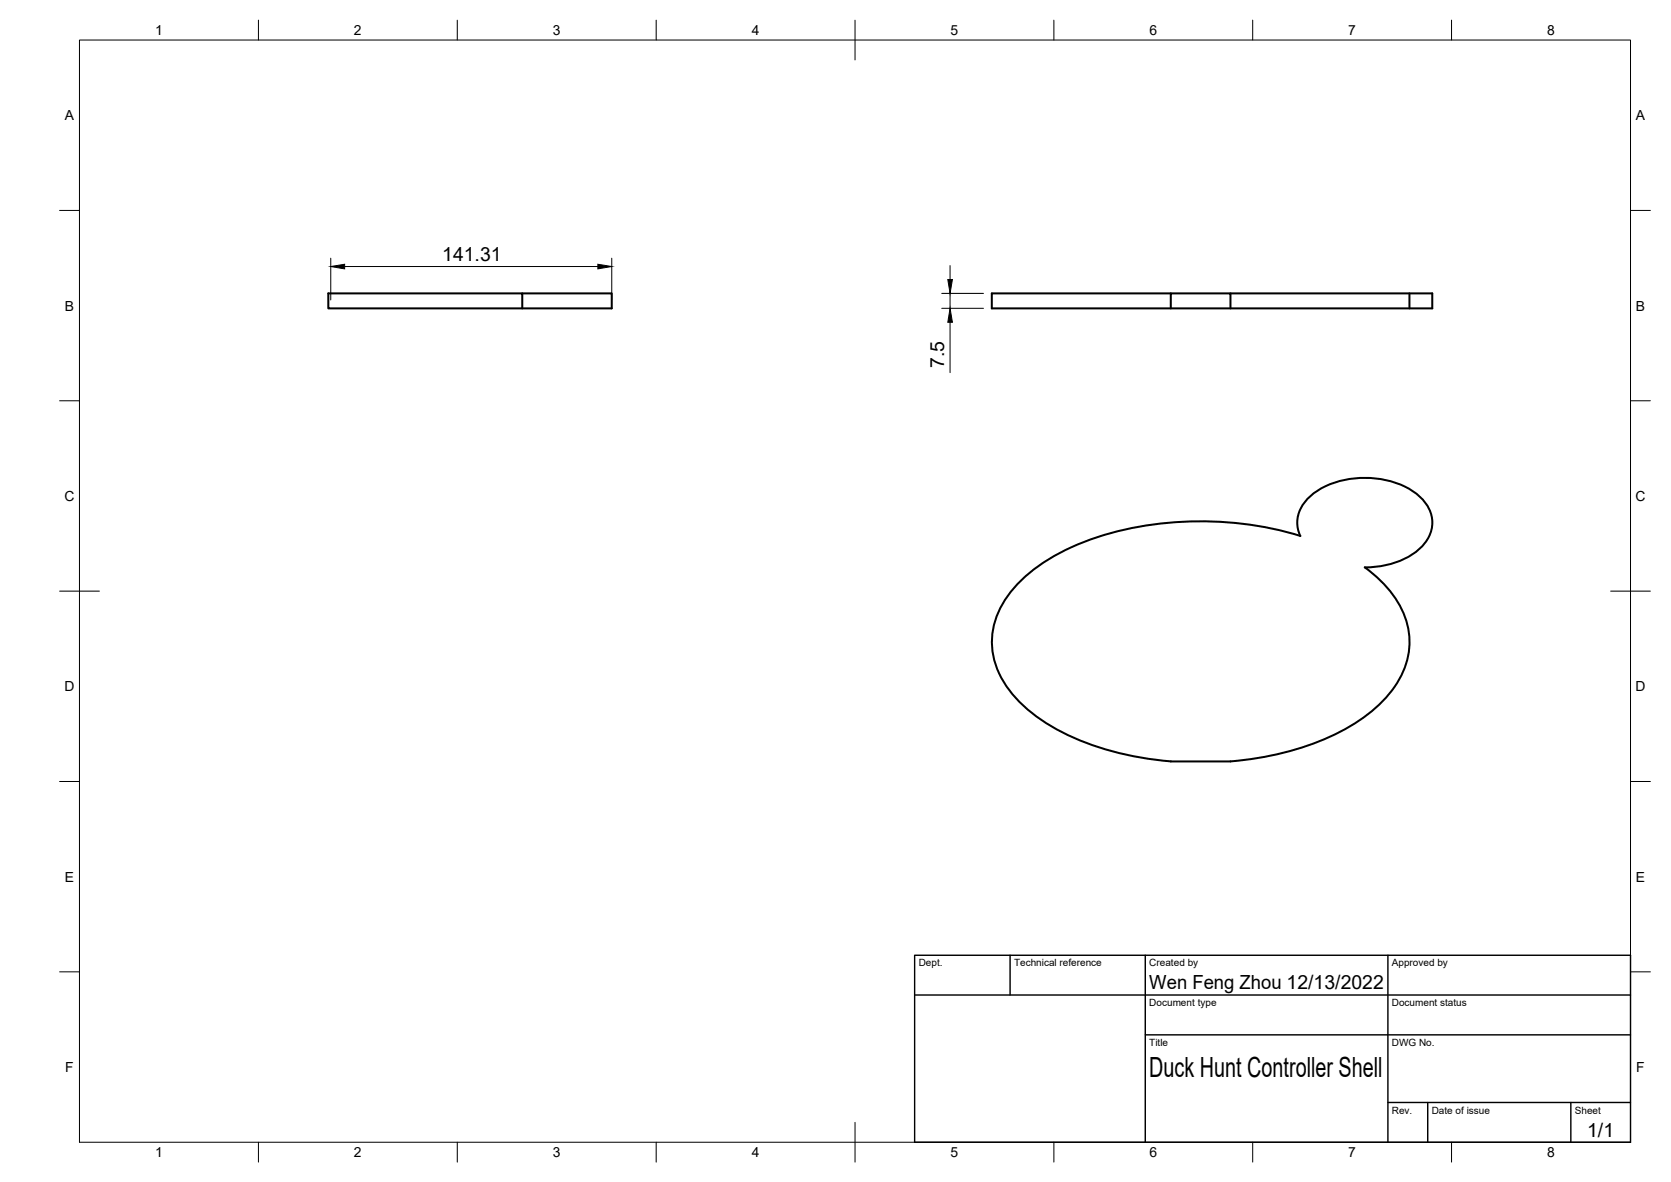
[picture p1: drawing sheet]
<svg xmlns="http://www.w3.org/2000/svg" width="420mm" height="297mm" viewBox="0 0 420 297" stroke-linecap="round" stroke-linejoin="round" font-family="sans-serif">
<!-- layer: Visible -->
<path d="M131.3 73.7h22.5v3.8h-71.3v-3.8h48.8v3.8M294.4 73.7h-45v3.8h110.7v-3.8h-50.7M294.4 77.5v-3.8h15v3.8M354.4 73.7v3.8M294.4 191.3a68.3 68.3 0 0 1-33.1-10.7 27.1 27.1 0 0 1-11.3-14.8 19.4 19.4 0 0 1 4.8-17.9 48.7 48.7 0 0 1 23.3-13.6 87.2 87.2 0 0 1 48.9 .4 8.4 8.4 0 0 1 2.7-10.2 22.9 22.9 0 0 1 20.9-3.3 13.1 13.1 0 0 1 9.3 8.3 9.1 9.1 0 0 1-4.5 9.6 21.6 21.6 0 0 1-12.2 3.5 25.9 25.9 0 0 1 10.9 15.2 19.8 19.8 0 0 1-5.7 17.6 48.6 48.6 0 0 1-21.6 12.6l-7.1 1.9-7.7 1.2-2.6 .2-15 .1" fill="none" stroke="#000" stroke-width=".51"/>
<!-- layer: BORDER -->
<g fill="none" stroke="#000" stroke-width=".25">
<path d="M20 10.1h390v276.9h-390zM65 5.1v5M115 5.1v5M165 5.1v5M215 5.1v10M265 5.1v5M315 5.1v5M365 5.1v5M15 52.9h5M410 52.9h5M15 100.7h5M410 100.7h5"/>
<path d="M15 148.6h10M405 148.6h10M15 196.4h5M410 196.4h5M15 244.2h5M410 244.2h5M65 287v5M115 287v5M165 287v5M215 282.1v9.9M265 287v5M315 287v5"/>
<path d="M365 287v5"/>
</g>
<!-- layer: TITLEBLOCK -->
<path d="M230 240.1h180v46.9h-180zM230 250h180M254 240.1v9.9M288 240.1v46.9M349 240.1v46.9M288 260.1h122M349 277.1h61M359 277.1v9.9M395 277.1v9.9" fill="none" stroke="#000" stroke-width=".36"/>
<!-- layer: FD_Dimensions -->
<path d="M83.2 64.9v10.5M86.7 67h63.6M153.8 64.9v10.5M236.8 73.7h10.5M236.8 77.5h10.5M238.9 66.7v3.5M238.9 73.7v3.8M238.9 81v12.6" fill="none" stroke="#000" stroke-width=".25"/>
<path d="M83.2 67l3.5-.6v1.2zM150.3 66.4l3.5 .6-3.5 .6zM238.3 70.2h1.2l-.6 3.5zM238.9 77.5l.6 3.5h-1.2z" fill="#000" stroke="#000" stroke-width=".25"/>
<text font-size="7" x="289" y="270.6">Duck Hunt Controller Shell</text>
<g font-size="4.9">
<text x="111.2" y="65.5">141.31</text>
<text x="237.4" y="92.5" transform="rotate(-90 237.4 92.5)">7.5</text>
<text x="289" y="248.5">Wen Feng Zhou 12/13/2022</text>
<text x="399.1" y="285.7">1/1</text>
</g>
<g font-size="3.5">
<text x="39" y="8.8">1</text>
<text x="89" y="8.8">2</text>
<text x="139" y="8.8">3</text>
<text x="189" y="8.8">4</text>
<text x="239" y="8.8">5</text>
<text x="289" y="8.8">6</text>
<text x="339" y="8.8">7</text>
<text x="389" y="8.8">8</text>
<text x="16.3" y="30.2">A</text>
<text x="411.3" y="30.2">A</text>
<text x="16.3" y="78">B</text>
<text x="411.3" y="78">B</text>
<text x="16.2" y="125.9">C</text>
<text x="411.2" y="125.9">C</text>
<text x="16.2" y="173.7">D</text>
<text x="411.2" y="173.7">D</text>
<text x="16.3" y="221.6">E</text>
<text x="411.3" y="221.6">E</text>
<text x="16.4" y="269.4">F</text>
<text x="411.4" y="269.4">F</text>
<text x="39" y="290.8">1</text>
<text x="89" y="290.8">2</text>
<text x="139" y="290.8">3</text>
<text x="189" y="290.8">4</text>
<text x="239" y="290.8">5</text>
<text x="289" y="290.8">6</text>
<text x="339" y="290.8">7</text>
<text x="389" y="290.8">8</text>
</g>
<g font-size="2.5">
<text x="231" y="242.9">Dept.</text>
<text x="255" y="242.9">Technical reference</text>
<text x="289" y="242.9">Created by</text>
<text x="350" y="242.9">Approved by</text>
<text x="289" y="252.8">Document type</text>
<text x="350" y="252.8">Document status</text>
<text x="289" y="262.9">Title</text>
<text x="350" y="262.9">DWG No.</text>
<text x="350" y="279.9">Rev.</text>
<text x="360" y="279.9">Date of issue</text>
<text x="396" y="279.9">Sheet</text>
</g>
</svg>
